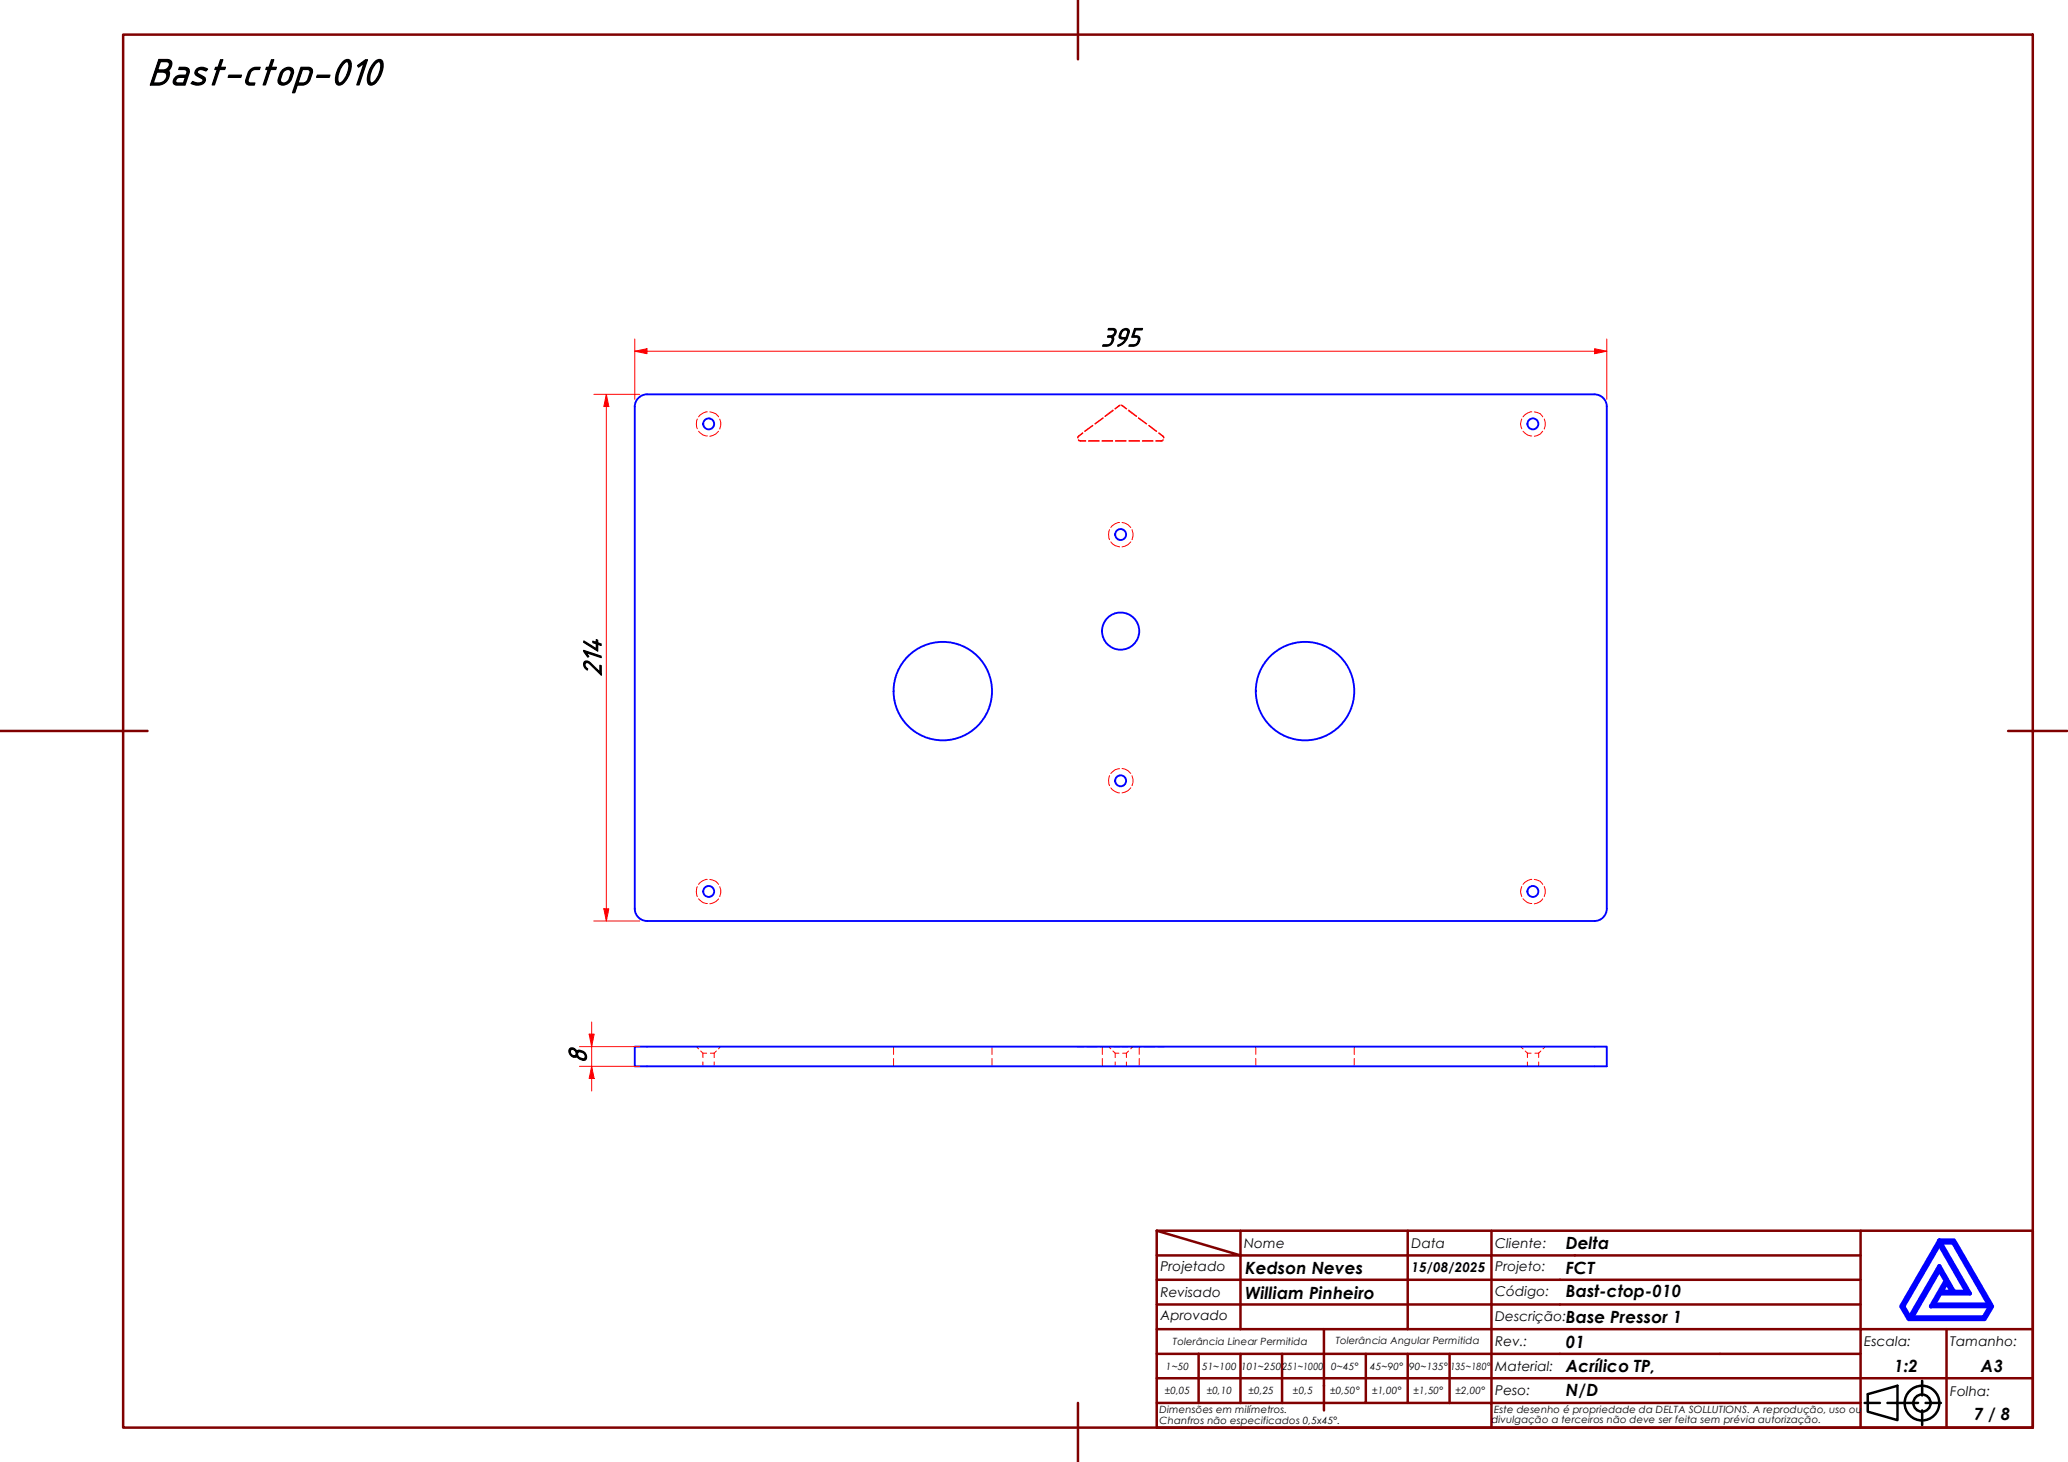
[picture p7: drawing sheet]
<svg xmlns="http://www.w3.org/2000/svg" width="420mm" height="297mm" viewBox="0 0 420 297" stroke-linecap="round" stroke-linejoin="round" font-family="sans-serif">
<!-- layer: Hidden (ABNT) -->
<g fill="none" stroke="#f00" stroke-width=".2">
<path d="M141.7 85.1a2.64 2.64 0 0 0 0 2M141.9 87.6a2.11 2.11 0 0 0 1.8 1M143.7 83.7a2.45 2.45 0 0 0-1.8 1M144.2 83.7a2.02 2.02 0 0 1 1.8 1M146 87.6a2.44 2.44 0 0 1-1.8 1M146.2 85.1a2.56 2.56 0 0 1 0 2.1M219.1 89.4l.1 .2h.3h1.1M219.1 89.3l.4 .2h1.1M220 87.9l-.9 .7-.2 .3M220 88l-.8 .6-.2 .4M221.2 89.5h2.1M221.2 89.6h2.1"/>
<path d="M222 86.4l-1.7 1.2M222.1 86.5l-1.7 1.2M223.9 89.5h2.2M223.9 89.6h2.2M224.1 84.9l-1.7 1.2M224.2 84.9l-1.7 1.3M226.1 83.3l-1.6 1.3M226.2 83.4l-1.7 1.2M226.6 89.5h2.2M226.6 89.6h2.2M227.6 82.3l-1.1 .7M227.6 82.4l-1 .7"/>
<path d="M227.8 82.4l1.1 .7M227.8 82.3l1.1 .7M229.2 83.4l1.7 1.2M229.3 83.3l1.6 1.3M229.4 89.5h2.1M229.4 89.6h2.1M231.3 84.9l1.6 1.3M231.3 84.9l1.7 1.2M232.1 89.5h2.2M232.1 89.6h2.2M233.4 86.5l1.5 1.2M233.4 86.4l1.6 1.2"/>
<path d="M235.4 88l.8 .6 .2 .4M235.5 87.9l.8 .7 .2 .3M236.3 89.3l-.4 .2h-1.1M236.3 89.4l-.1 .2h-.3h-1.1M309.2 85.1a2.03 2.03 0 0 0 0 2M309.4 87.6a2.11 2.11 0 0 0 1.8 1M311.2 83.7a2.45 2.45 0 0 0-1.8 1M311.7 83.7a1.79 1.79 0 0 1 1.7 1M313.4 87.6a2.11 2.11 0 0 1-1.7 1M313.8 85.1a2.56 2.56 0 0 1 0 2.1M225.4 107.6a2.8 2.8 0 0 0 0 2.1M225.7 110.1a2.45 2.45 0 0 0 1.8 1"/>
<path d="M227.5 106.2a2.45 2.45 0 0 0-1.8 1M228 106.2a2.44 2.44 0 0 1 1.7 1M229.7 110.1a2.44 2.44 0 0 1-1.7 1M230 107.6l.2 .7-.2 1.4M225.4 157.6a2.8 2.8 0 0 0 0 2M227.5 156.2a2.11 2.11 0 0 0-1.8 .9M228 156.1a2.44 2.44 0 0 1 1.7 1M230 157.6a2.56 2.56 0 0 1 0 2M143.7 178.7a2.45 2.45 0 0 0-1.8 1M144.2 178.7a2.02 2.02 0 0 1 1.8 1M225.7 160.1a2.45 2.45 0 0 0 1.8 1M229.7 160.1a2.44 2.44 0 0 1-1.7 1"/>
<path d="M311.2 178.7a2.45 2.45 0 0 0-1.8 1M311.7 178.7a1.79 1.79 0 0 1 1.7 1M141.7 180.1a2.8 2.8 0 0 0 0 2.1M141.9 182.6a2.11 2.11 0 0 0 1.8 1M146 182.6a2.44 2.44 0 0 1-1.8 1M146.2 180.1a2.56 2.56 0 0 1 0 2.1M309.2 180.1a2.16 2.16 0 0 0 0 2.1M309.4 182.6a2.11 2.11 0 0 0 1.8 1M313.4 182.6a2.11 2.11 0 0 1-1.7 1M313.8 180.1a2.56 2.56 0 0 1 0 2.1M141.5 212.6l.4 .5M142.4 213.5l.4 .5"/>
<path d="M142.8 214h.8M142.8 214v.9M142.8 215.8v.8M144.3 214h.8M145.1 214v.9M145.1 215.8v.8M145.5 213.5l-.4 .5M146.4 212.6l-.4 .5M181.5 212.6v1.6M181.5 215.1v1.5M201.5 212.6v1.6M201.5 215.1v1.5"/>
<path d="M218.9 212.6h.1M219.1 212.7h1.1M220.8 212.7h2.1M223.5 212.7h2.2M224 212.6v1.6M224 215.1v1.5M225.2 212.6l.5 .5M226.1 213.5l.5 .5M226.3 212.7h1.3M226.6 214h.7M226.6 214v.9M226.6 215.8v.8"/>
<path d="M227.8 212.7h1.4M228.1 214h.8M228.9 214v.9M228.9 215.8v.8M229.3 213.5l-.4 .5M229.7 212.7h2.2M230.2 212.6l-.5 .5M231.5 212.6v1.6M231.5 215.1v1.5M232.4 212.7h2.2M235.2 212.7h1.1M236.4 212.6h.1"/>
<path d="M255.1 212.6v1.6M255.1 215.1v1.5M275.1 212.6v1.6M275.1 215.1v1.5M308.9 212.6l.5 .5M309.9 213.5l.4 .5M310.3 214h.8M310.3 214v.9M310.3 215.8v.8M311.8 214h.8M312.6 214v.9M312.6 215.8v.8"/>
<path d="M313.1 213.5l-.5 .5M313.9 212.6l-.4 .5"/>
</g>
<!-- layer: Visible (ABNT) -->
<g fill="none" stroke="#00f" stroke-width=".38">
<path d="M129 82.6v102a2.51 2.51 0 0 0 2.5 2.5h192.5a2.51 2.51 0 0 0 2.5-2.5v-102M129 82.6a2.51 2.51 0 0 1 2.4-2.5h192.5a2.51 2.51 0 0 1 2.6 2.5M129 212.6h197.5v4h-197.5z"/>
<circle cx="144" cy="86.1" r="1.11"/>
<circle cx="311.4" cy="86.1" r="1.11"/>
<circle cx="227.7" cy="108.6" r="1.11"/>
<circle cx="227.7" cy="128.2" r="3.8"/>
<circle cx="191.5" cy="140.4" r="10"/>
<circle cx="227.7" cy="158.6" r="1.11"/>
<circle cx="265.1" cy="140.4" r="10"/>
<circle cx="144" cy="181.1" r="1.11"/>
<circle cx="311.4" cy="181.1" r="1.11"/>
</g>
<!-- layer: Borda A3/A4 (ABNT) -->
<g fill="none" stroke="#800000" stroke-width=".51">
<path d="M25 7h388v283.1h-388zM219 0v12.1M0 148.5h30M408 148.5h12M235 250l17 5.1h-17M235 250h178v40.1h-178zM252 255.1h34v4.9h17M252 255.1v15M252 250v5.1M286 250v5.1h17v4.9M303 250v5.1h75M378 250v20.1h-143"/>
<path d="M235 260h51v10.1M235 275.1h17M243.5 275.1v9.9M260.5 275.1h-8.5v9.9M269 270.1v16.5M277.5 275.1v9.9h-42.5M286 275.1v9.9h8.5M294.5 275.1v9.9M303 275.1h-42.5v9.9M303 260v5h-68M303 275.1v9.9h75M303 260h75"/>
<path d="M303 275.1h75M378 265h-75v10.1M395.5 270.1v9.9h17.5M413 270.1h-35v9.9h17.5v10.1M219 285v12M235 280h143v10.1M277.5 285h8.5M294.5 285h8.5v5.1"/>
</g>
<path d="M394 258l1.3 2.2-3 5.2h12l-1.3 2.2h-14.5zM394 252.8l5.5 9.6h-2.5l-3-5.2-6 10.4-1.3-2.2zM394 252h3l7.7 13.4-1.5 2.6h-15.4l-1.5-2.6zM394.3 252.5h2.5l7.3 12.5h-11.2l1.3-2.2h6zM395.5 260.7l1.1 1.7h-2.1z" fill="none" stroke="#00f" stroke-width=".83"/>
<!-- layer: 0 -->
<path d="M387.8 268h15.4" fill="none" stroke="#000" stroke-width=".2"/>
<g fill="none" stroke="#000" stroke-width=".51">
<path d="M378.8 285h3.2M379.5 283.3l6-1.8v7l-6-1.7zM383.5 285h6.2M390.5 280.5v3M390.5 286.6v2.9M391.2 285h3.1"/>
<circle cx="390.5" cy="285.1" r="3.5"/>
<circle cx="390.5" cy="285.1" r="1.75"/>
</g>
<path d="M123.2 80.1v2.5" fill="none" stroke="#f00" stroke-width=".2"/>
<path d="M123.2 80.1l.5 2.5h-1z" fill="#f00"/>
<path d="M123.2 80.1l.5 2.5h-1zM123.2 184.6v2.5" fill="none" stroke="#f00" stroke-width=".2"/>
<path d="M122.7 184.6h1l-.5 2.5z" fill="#f00"/>
<path d="M129 71.4h2.4M120.6 80.1h9.4M123.2 82.6v102M120.6 187.1h9.4M122.7 184.6h1l-.5 2.5z" fill="none" stroke="#f00" stroke-width=".2"/>
<path d="M129 71.4l2.4-.5v1z" fill="#f00"/>
<path d="M129 71.4l2.4-.5v1zM324 71.4h2.5" fill="none" stroke="#f00" stroke-width=".2"/>
<path d="M324 70.9l2.5 .5-2.5 .5z" fill="#f00"/>
<path d="M129 68.9v12.2M131.4 71.4h192.6M324 70.9l2.5 .5-2.5 .5zM326.5 68.9v12.2M120.2 210.1v2.5" fill="none" stroke="#f00" stroke-width=".2"/>
<path d="M119.7 210.1h1l-.5 2.5z" fill="#f00"/>
<path d="M119.7 210.1h1l-.5 2.5zM120.2 216.6v2.5" fill="none" stroke="#f00" stroke-width=".2"/>
<path d="M120.2 216.6l.5 2.5h-1z" fill="#f00"/>
<path d="M117.7 216.6h12.3M117.7 212.6h12.3M120.2 216.6l.5 2.5h-1zM120.2 207.6v2.5M120.2 212.6v4M120.2 219.1v2.6" fill="none" stroke="#f00" stroke-width=".2"/>
<text font-size="8.1" x="30" y="17.2">Bast-ctop-010</text>
<g font-size="5.6">
<text x="223.6" y="70.3">395</text>
<text x="122.1" y="137.5" transform="rotate(-90 122.1 137.5)">214</text>
<text x="119.1" y="216.1" transform="rotate(-90 119.1 216.1)">8</text>
</g>
<g font-size="3.4">
<text x="318.1" y="253.8">Delta</text>
<text x="253" y="258.8">Kedson Neves</text>
<text x="253" y="263.8">William Pinheiro</text>
<text x="318.1" y="263.5">Bast-ctop-010</text>
<text x="318.1" y="258.8">FCT</text>
<text x="318.1" y="268.8">Base Pressor 1</text>
<text x="318.1" y="273.8">01</text>
<text x="318.1" y="278.8">Acrílico TP,</text>
<text x="384.8" y="278.8">1:2</text>
<text x="402.5" y="278.8">A3</text>
<text x="318.1" y="283.6">N/D</text>
<text x="401" y="288.6">7 / 8</text>
</g>
<g font-size="2.7">
<text x="252.8" y="253.5">Nome</text>
<text x="286.8" y="253.5">Data</text>
<text x="303.8" y="253.5">Cliente:</text>
<text x="235.8" y="263.6">Revisado</text>
<text x="235.8" y="258.3">Projetado</text>
<text x="286.8" y="258.4">15/08/2025</text>
<text x="303.8" y="263.3">Código:</text>
<text x="303.8" y="258.3">Projeto:</text>
<text x="235.8" y="268.3">Aprovado</text>
<text x="303.8" y="268.3">Descrição:</text>
<text x="303.8" y="273.5">Rev.:</text>
<text x="378.8" y="273.5">Escala:</text>
<text x="396.2" y="273.5">Tamanho:</text>
<text x="303.8" y="278.6">Material:</text>
<text x="303.8" y="283.5">Peso:</text>
<text x="396.2" y="283.6">Folha:</text>
</g>
<g font-size="2">
<text x="238.3" y="273.3">Tolerância Linear Permitida</text>
<text x="271.4" y="273.1">Tolerância Angular Permitida</text>
<text x="236.9" y="278.3">1~50</text>
<text x="244.2" y="278.3">51~100</text>
<text x="252.2" y="278.3">101~250</text>
<text x="260.5" y="278.3">251~1000</text>
<text x="270.4" y="278.3">0~45°</text>
<text x="278.4" y="278.3">45~90°</text>
<text x="286.3" y="278.3">90~135°</text>
<text x="294.7" y="278.3">135~180°</text>
<text x="235.6" y="287.1">Dimensões em milímetros.</text>
<text x="236.7" y="283.2">±0,05</text>
<text x="245.2" y="283.2">±0,10</text>
<text x="253.7" y="283.2">±0,25</text>
<text x="262.7" y="283.2">±0,5</text>
<text x="270.3" y="283.2">±0,50°</text>
<text x="278.8" y="283.2">±1,00°</text>
<text x="287.2" y="283.2">±1,50°</text>
<text x="295.7" y="283.2">±2,00°</text>
<text x="303.6" y="287.1">Este desenho é propriedade da DELTA SOLLUTIONS. A reprodução, uso ou</text>
<text x="235.6" y="289.2">Chanfros não especificados 0,5x45°.</text>
<text x="303" y="289.2">divulgação a terceiros não deve ser feita sem prévia autorização.</text>
</g>
</svg>
